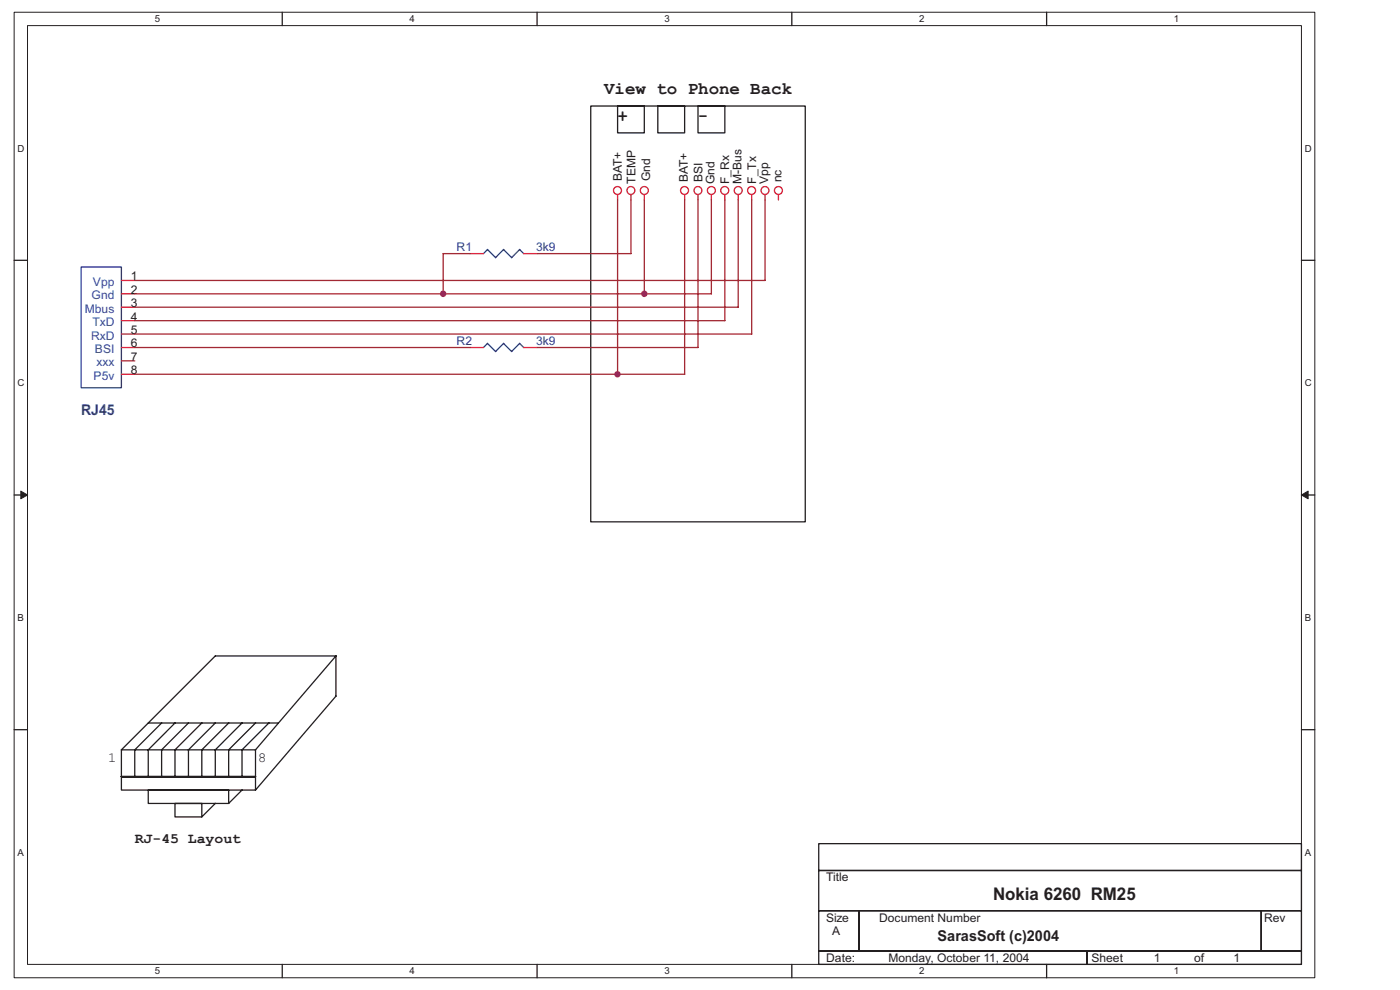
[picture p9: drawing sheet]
<svg xmlns="http://www.w3.org/2000/svg" width="297mm" height="210mm" viewBox="0 0 297 210" stroke-linecap="round" stroke-linejoin="round" font-family="sans-serif">
<path d="M3 2.6h275.9v204.8h-275.9zM5.8 5.4h270.3v199.2h-270.3z" fill="none" stroke="#231f20" stroke-width=".21"/>
<g fill="#fff">
<path d="M32.8 2.9h1.2v2.3h-1.2z"/>
<path d="M32.8 204.8h1.2v2.3h-1.2z"/>
</g>
<path d="M59.9 2.6v2.8M59.9 204.6v2.8" fill="none" stroke="#231f20" stroke-width=".28"/>
<g fill="#fff">
<path d="M86.9 2.9h1.1v2.3h-1.1z"/>
<path d="M86.9 204.8h1.1v2.3h-1.1z"/>
</g>
<path d="M113.9 2.6v2.8M113.9 204.6v2.8" fill="none" stroke="#231f20" stroke-width=".28"/>
<g fill="#fff">
<path d="M140.9 2.9h1.2v2.3h-1.2z"/>
<path d="M140.9 204.8h1.2v2.3h-1.2z"/>
</g>
<path d="M168 2.6v2.8M168 204.6v2.8" fill="none" stroke="#231f20" stroke-width=".28"/>
<g fill="#fff">
<path d="M195 2.9h1.1v2.3h-1.1z"/>
<path d="M195 204.8h1.1v2.3h-1.1z"/>
</g>
<path d="M222 2.6v2.8M222 204.6v2.8" fill="none" stroke="#231f20" stroke-width=".28"/>
<g fill="#fff">
<path d="M249 2.9h1.2v2.3h-1.2z"/>
<path d="M249 204.8h1.2v2.3h-1.2z"/>
<path d="M3.7 30.3h1.5v2.3h-1.5z"/>
<path d="M276.8 30.3h1.5v2.3h-1.5z"/>
<path d="M3.7 80.1h1.5v2.3h-1.5z"/>
<path d="M276.8 80.1h1.5v2.3h-1.5z"/>
</g>
<path d="M3 55.2h2.8M276.1 55.2h2.8" fill="none" stroke="#231f20" stroke-width=".28"/>
<g fill="#fff">
<path d="M3.7 129.9h1.4v2.3h-1.4z"/>
<path d="M276.8 129.9h1.4v2.3h-1.4z"/>
</g>
<path d="M3 105h2.8M276.1 105h2.8" fill="none" stroke="#231f20" stroke-width=".28"/>
<g fill="#231f20" stroke="#231f20" stroke-width=".21">
<path d="M4.4 104.2l1.4 .8-1.4 .8z" fill-rule="evenodd"/>
<path d="M276.1 105l1.4-.8v1.6z" fill-rule="evenodd"/>
</g>
<g fill="#fff">
<path d="M3.7 179.7h1.4v2.3h-1.4z"/>
<path d="M276.8 179.7h1.4v2.3h-1.4z"/>
</g>
<g fill="none" stroke="#231f20" stroke-width=".28">
<path d="M125.3 22.5h45.5v88.2h-45.5zM131 22.5h5.7v5.7h-5.7zM139.5 22.5h5.7v5.7h-5.7zM148.1 22.5h5.7v5.7h-5.7zM45.7 139.1h25.6v8.6M45.7 139.1l-19.9 20M71.3 139.1l-17.1 20M3 154.8h2.8M25.8 159.1v5.7M25.8 159.1h28.4M31.4 153.4h27.6M34.3 153.3l-5.7 5.8v5.7"/>
<path d="M37.1 153.3l-5.7 5.8v5.7M40 153.3l-5.7 5.8v5.7M42.8 153.3l-5.7 5.8v5.7M45.7 153.3l-5.7 5.8v5.7M48.5 153.3l-5.7 5.8v5.7M51.4 153.3l-5.7 5.8v5.7M54.2 159.1v5.7l-28.5-.1M54.2 153.3l-5.7 5.8v5.7M57.1 153.3l-5.8 5.8v5.7M71.3 147.7l-17.1 19.9M276.1 154.8h2.8M25.8 164.7h28.4h-28.4h28.4v2.9h-28.4z"/>
<path d="M31.4 167.6h17.1v2.8h-17.1zM37.1 170.4h5.7v2.9h-5.7zM45.7 170.4l-2.9 2.9M51.4 167.6l-2.9 2.8M173.7 179h102.4v5.7h-102.4zM173.7 184.7h102.4v8.5h-102.4zM173.7 193.2h8.5v8.5h-8.5zM182.2 193.2h85.4v8.5h-85.4zM267.6 193.2h8.5v8.5h-8.5zM173.7 201.7h56.9v2.9h-56.9zM230.6 201.7h45.5v2.9h-45.5z"/>
</g>
<g fill="none" stroke="#ee2028" stroke-width=".28">
<path d="M25.8 59.5h2.8M99.7 53.8h2.9M111.1 53.8h2.8M131 41.3v1.1M133.9 41.3v1.1M136.7 41.3v1.1M145.2 41.3v1.1M148.1 41.3v1.1M150.9 41.3v1.1M153.8 41.3v1.1M156.6 41.3v1.1M159.5 41.3v1.1"/>
<path d="M162.3 41.3v1.1M165.1 41.3v1.1M25.8 73.7h2.8M25.8 62.3h2.8M25.8 65.2h2.8M25.8 68h2.8M25.8 70.9h2.8M25.8 76.6h2.8M25.8 79.4h2.8M99.7 73.7h2.9M111.1 73.7h2.8"/>
<circle cx="131" cy="40.4" r=".84"/>
<circle cx="133.8" cy="40.4" r=".84"/>
<circle cx="136.7" cy="40.4" r=".84"/>
<circle cx="145.2" cy="40.4" r=".84"/>
<circle cx="148.1" cy="40.4" r=".84"/>
<circle cx="150.9" cy="40.4" r=".84"/>
<circle cx="153.8" cy="40.4" r=".84"/>
<circle cx="156.6" cy="40.4" r=".84"/>
<circle cx="159.4" cy="40.4" r=".84"/>
<circle cx="162.3" cy="40.4" r=".84"/>
<circle cx="165.1" cy="40.4" r=".84"/>
</g>
<path d="M17.2 56.6h8.6v25.6h-8.6zM102.6 53.8l.8-.9 1.8 1.8M106.8 52.9l1.8 1.8M106.8 52.9l-1.7 1.7M110.2 52.9l.9 .9M110.3 52.9l-1.8 1.7M103.4 72.8l1.8 1.8M103.4 72.8l-.8 .9M106.8 72.8l1.8 1.8M106.8 72.8l-1.7 1.8M110.2 72.8l.9 .9M110.3 72.8l-1.8 1.8" fill="none" stroke="#2c3695" stroke-width=".28"/>
<g fill="none" stroke="#a22934" stroke-width=".28">
<path d="M28.6 59.5h133.7M99.7 53.8h-5.7v8.5M131 42.4v37M133.9 42.4v11.4h-20M136.7 42.4v19.9M145.2 42.4l.1 37h-116.7M148.1 42.4v31.3h-34.2M150.9 42.4v19.9M153.8 42.4v25.6M156.6 42.4v22.8h-128M159.5 42.4v28.5h-130.9M162.3 42.4v17.1"/>
<path d="M28.6 73.7h71.1M28.6 68h125.2M28.6 62.3h122.3"/>
</g>
<g fill="#b6218b" stroke="#b6218b" stroke-width=".28">
<circle cx="131" cy="79.4" r=".55"/>
<circle cx="94" cy="62.3" r=".56"/>
<circle cx="136.7" cy="62.3" r=".56"/>
</g>
<text font-size="3.7" fill="#231f20" x="210.7" y="191">Nokia 6260 RM25</text>
<g font-size="3.6" fill="#231f20">
<text x="128.2" y="19.9">View to Phone Back</text>
<text x="131" y="25.6">+</text>
<text x="148" y="25.6">-</text>
</g>
<text font-size="3.2" fill="#231f20" x="198.9" y="199.6">SarasSoft (c)2004</text>
<text font-size="3.1" fill="#2e3090" x="17.2" y="88">RJ45</text>
<g font-size="3" fill="#231f20">
<text x="22.9" y="161.5">1</text>
<text x="54.7" y="161.5">8</text>
<text x="28.6" y="178.7">RJ-45 Layout</text>
</g>
<g font-size="2.5" fill="#231f20">
<text x="131.9" y="38.4" transform="rotate(-90 131.9 38.4)">BAT+</text>
<text x="134.8" y="39" transform="rotate(-90 134.8 39)">TEMP</text>
<text x="137.9" y="38.4" transform="rotate(-90 137.9 38.4)">Gnd</text>
<text x="145.9" y="38.7" transform="rotate(-90 145.9 38.7)">BAT+</text>
<text x="149" y="38.7" transform="rotate(-90 149 38.7)">BSI</text>
<text x="151.6" y="39" transform="rotate(-90 151.6 39)">Gnd</text>
<text x="154.7" y="39" transform="rotate(-90 154.7 39)">F_Rx</text>
<text x="157.3" y="39" transform="rotate(-90 157.3 39)">M-Bus</text>
<text x="160.4" y="39" transform="rotate(-90 160.4 39)">F_Tx</text>
<text x="163" y="39" transform="rotate(-90 163 39)">Vpp</text>
<text x="165.8" y="38.7" transform="rotate(-90 165.8 38.7)">nc</text>
<text x="27.7" y="59.5">1</text>
<text x="27.7" y="62.3">2</text>
<text x="27.7" y="65.1">3</text>
<text x="27.7" y="68">4</text>
<text x="27.7" y="70.8">5</text>
<text x="27.7" y="73.7">6</text>
<text x="27.7" y="76.5">7</text>
<text x="27.7" y="79.4">8</text>
<text x="175.3" y="187">Title</text>
<text x="175.3" y="195.5">Size</text>
<text x="186.5" y="195.5">Document Number</text>
<text x="268.2" y="195.5">Rev</text>
<text x="176.5" y="198.3">A</text>
<text x="175.3" y="204">Date:</text>
<text x="188.5" y="204">Monday, October 11, 2004</text>
<text x="231.6" y="204">Sheet</text>
<text x="244.8" y="204">1</text>
<text x="253.3" y="204">of</text>
<text x="261.7" y="204">1</text>
</g>
<g font-size="2.5" fill="#2e3090">
<text x="96.9" y="53.2">R1</text>
<text x="113.7" y="53.2">3k9</text>
<text x="96.9" y="73.2">R2</text>
<text x="113.7" y="73.2">3k9</text>
</g>
<g font-size="2.5" fill="#14589f">
<text x="19.4" y="63.5">Gnd</text>
<text x="19.7" y="60.7">Vpp</text>
<text x="18" y="66.3">Mbus</text>
<text x="19.6" y="69.2">TxD</text>
<text x="19.3" y="72">RxD</text>
<text x="20.1" y="74.9">BSI</text>
<text x="20.5" y="77.7">xxx</text>
<text x="19.9" y="80.6">P5v</text>
</g>
<g font-size="2" fill="#231f20">
<text x="32.8" y="4.7">5</text>
<text x="86.9" y="4.7">4</text>
<text x="140.9" y="4.7">3</text>
<text x="195" y="4.7">2</text>
<text x="249" y="4.7">1</text>
<text x="3.7" y="32.2">D</text>
<text x="276.8" y="32.2">D</text>
<text x="3.7" y="81.9">C</text>
<text x="276.8" y="81.9">C</text>
<text x="3.7" y="131.7">B</text>
<text x="276.8" y="131.7">B</text>
<text x="3.7" y="181.5">A</text>
<text x="276.8" y="181.5">A</text>
<text x="32.8" y="206.7">5</text>
<text x="86.9" y="206.7">4</text>
<text x="140.9" y="206.7">3</text>
<text x="195" y="206.7">2</text>
<text x="249" y="206.7">1</text>
</g>
</svg>
